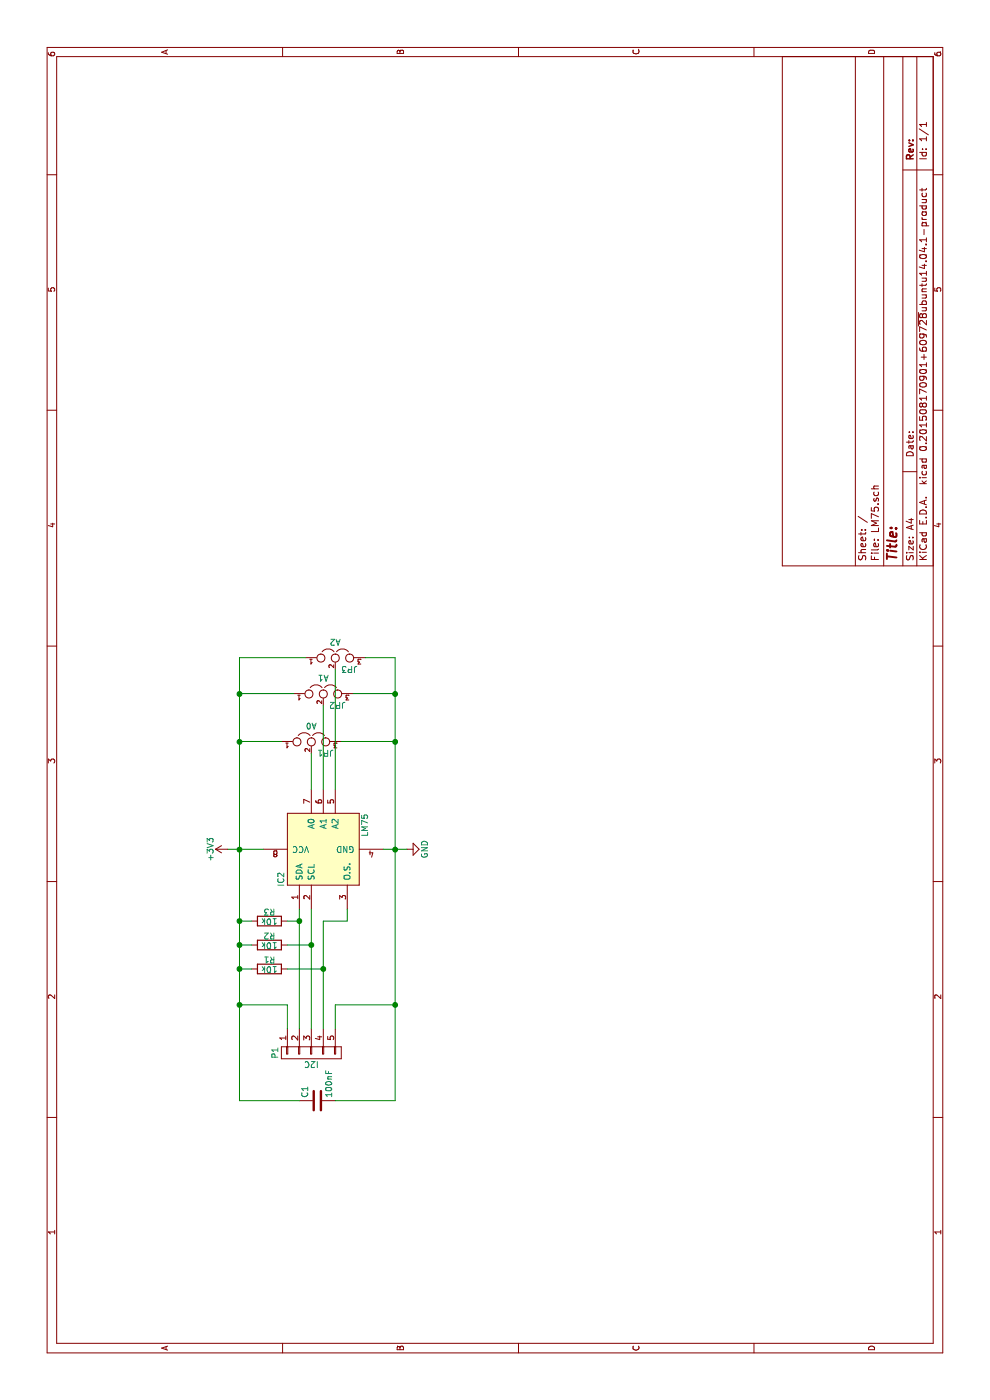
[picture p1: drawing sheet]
EESchema Schematic File Version 2
LIBS:sensors
LIBS:power
LIBS:device
LIBS:transistors
LIBS:conn
LIBS:linear
LIBS:regul
LIBS:74xx
LIBS:cmos4000
LIBS:adc-dac
LIBS:memory
LIBS:xilinx
LIBS:microcontrollers
LIBS:dsp
LIBS:microchip
LIBS:analog_switches
LIBS:motorola
LIBS:texas
LIBS:intel
LIBS:audio
LIBS:interface
LIBS:digital-audio
LIBS:philips
LIBS:display
LIBS:cypress
LIBS:siliconi
LIBS:opto
LIBS:atmel
LIBS:contrib
LIBS:valves
LIBS:LM75-cache
EELAYER 25 0
EELAYER END
$Descr A4 11693 8268
encoding utf-8
Sheet 1 1
Title ""
Date ""
Rev ""
Comp ""
Comment1 ""
Comment2 ""
Comment3 ""
Comment4 ""
$EndDescr
$Comp
L LM75 IC2
U 1 1
P 4600 2700
F 0 "IC2" H 4350 3050 50  0000 C CNN
F 1 "LM75" H 4800 2350 50  0000 C CNN
F 2 "SMD_Packages:SOIC-8-N" H 4600 2650 50  0001 C CNN
F 3 "" H 4600 2650 50  0000 C CNN
	1    4600 2700
	1    0    0    -1  
$EndComp
$Comp
L JUMPER3 JP1
U 1 1
P 5500 2600
F 0 "JP1" H 5550 2500 50  0000 L CNN
F 1 "A0" H 5500 2700 50  0000 C BNN
F 2 "Footprints:SJ_2" H 5500 2600 60  0001 C CNN
F 3 "" H 5500 2600 60  0000 C CNN
	1    5500 2600
	0    1    1    0   
$EndComp
$Comp
L JUMPER3 JP2
U 1 1
P 5900 2700
F 0 "JP2" H 5950 2600 50  0000 L CNN
F 1 "A1" H 5900 2800 50  0000 C BNN
F 2 "Footprints:SJ_2" H 5900 2700 60  0001 C CNN
F 3 "" H 5900 2700 60  0000 C CNN
	1    5900 2700
	0    1    1    0   
$EndComp
$Comp
L JUMPER3 JP3
U 1 1
P 6200 2800
F 0 "JP3" H 6250 2700 50  0000 L CNN
F 1 "A2" H 6200 2900 50  0000 C BNN
F 2 "Footprints:SJ_2" H 6200 2800 60  0001 C CNN
F 3 "" H 6200 2800 60  0000 C CNN
	1    6200 2800
	0    1    1    0   
$EndComp
Wire Wire Line
	5400 2600 5100 2600
Wire Wire Line
	5800 2700 5100 2700
Wire Wire Line
	6100 2800 5100 2800
Wire Wire Line
	5500 2000 5500 2350
Connection ~ 4600 2000
Wire Wire Line
	5900 2000 5900 2450
Connection ~ 5500 2000
Wire Wire Line
	6200 2000 6200 2550
Connection ~ 5900 2000
Wire Wire Line
	6200 3300 6200 3050
Connection ~ 4600 3300
Wire Wire Line
	5500 3300 5500 2850
Connection ~ 5500 3300
Wire Wire Line
	5900 3300 5900 2950
Connection ~ 5900 3300
$Comp
L CONN_01X05 P1
U 1 1
P 2900 2600
F 0 "P1" H 2900 2900 50  0000 C CNN
F 1 "I2C" V 3000 2600 50  0000 C CNN
F 2 "SMD:SMD_05-4mm" H 2900 2600 60  0001 C CNN
F 3 "" H 2900 2600 60  0000 C CNN
	1    2900 2600
	-1   0    0    -1  
$EndComp
Wire Wire Line
	3100 2500 4100 2500
Wire Wire Line
	3100 2600 4100 2600
Wire Wire Line
	3100 2700 4000 2700
Wire Wire Line
	3300 2400 3100 2400
Wire Wire Line
	3300 2000 3300 2400
Wire Wire Line
	2500 2000 6200 2000
Wire Wire Line
	3300 3300 3300 2800
Wire Wire Line
	3300 2800 3100 2800
Wire Wire Line
	2500 3300 6200 3300
Wire Wire Line
	4600 1900 4600 2200
Wire Wire Line
	4600 3200 4600 3400
$Comp
L +3V3 #PWR01
U 1 1
P 4600 1900
F 0 "#PWR01" H 4600 1750 50  0001 C CNN
F 1 "+3V3" H 4600 2040 50  0000 C CNN
F 2 "" H 4600 1900 60  0000 C CNN
F 3 "" H 4600 1900 60  0000 C CNN
	1    4600 1900
	1    0    0    -1  
$EndComp
$Comp
L GND #PWR02
U 1 1
P 4600 3400
F 0 "#PWR02" H 4600 3150 50  0001 C CNN
F 1 "GND" H 4600 3250 50  0000 C CNN
F 2 "" H 4600 3400 60  0000 C CNN
F 3 "" H 4600 3400 60  0000 C CNN
	1    4600 3400
	1    0    0    -1  
$EndComp
$Comp
L C C1
U 1 1
P 2500 2650
F 0 "C1" H 2525 2750 50  0000 L CNN
F 1 "100nF" H 2525 2550 50  0000 L CNN
F 2 "Capacitors_SMD:C_0805_HandSoldering" H 2538 2500 30  0001 C CNN
F 3 "" H 2500 2650 60  0000 C CNN
	1    2500 2650
	1    0    0    -1  
$EndComp
Wire Wire Line
	2500 2000 2500 2500
Connection ~ 3300 2000
Wire Wire Line
	2500 2800 2500 3300
Connection ~ 3300 3300
$Comp
L R R3
U 1 1
P 4000 2250
F 0 "R3" V 4080 2250 50  0000 C CNN
F 1 "10k" V 4000 2250 50  0000 C CNN
F 2 "Resistors_SMD:R_0805_HandSoldering" V 3930 2250 50  0001 C CNN
F 3 "" H 4000 2250 50  0000 C CNN
	1    4000 2250
	1    0    0    -1  
$EndComp
$Comp
L R R2
U 1 1
P 3800 2250
F 0 "R2" V 3880 2250 50  0000 C CNN
F 1 "10k" V 3800 2250 50  0000 C CNN
F 2 "Resistors_SMD:R_0805_HandSoldering" V 3730 2250 50  0001 C CNN
F 3 "" H 3800 2250 50  0000 C CNN
	1    3800 2250
	1    0    0    -1  
$EndComp
$Comp
L R R1
U 1 1
P 3600 2250
F 0 "R1" V 3680 2250 50  0000 C CNN
F 1 "10k" V 3600 2250 50  0000 C CNN
F 2 "Resistors_SMD:R_0805_HandSoldering" V 3530 2250 50  0001 C CNN
F 3 "" H 3600 2250 50  0000 C CNN
	1    3600 2250
	1    0    0    -1  
$EndComp
Wire Wire Line
	4000 2400 4000 2500
Connection ~ 4000 2500
Wire Wire Line
	3800 2400 3800 2600
Connection ~ 3800 2600
Wire Wire Line
	4000 2700 4000 2900
Wire Wire Line
	4000 2900 4100 2900
Wire Wire Line
	3600 2400 3600 2700
Connection ~ 3600 2700
Wire Wire Line
	4000 2100 4000 2000
Connection ~ 4000 2000
Wire Wire Line
	3800 2100 3800 2000
Connection ~ 3800 2000
Wire Wire Line
	3600 2100 3600 2000
Connection ~ 3600 2000
$EndSCHEMATC
